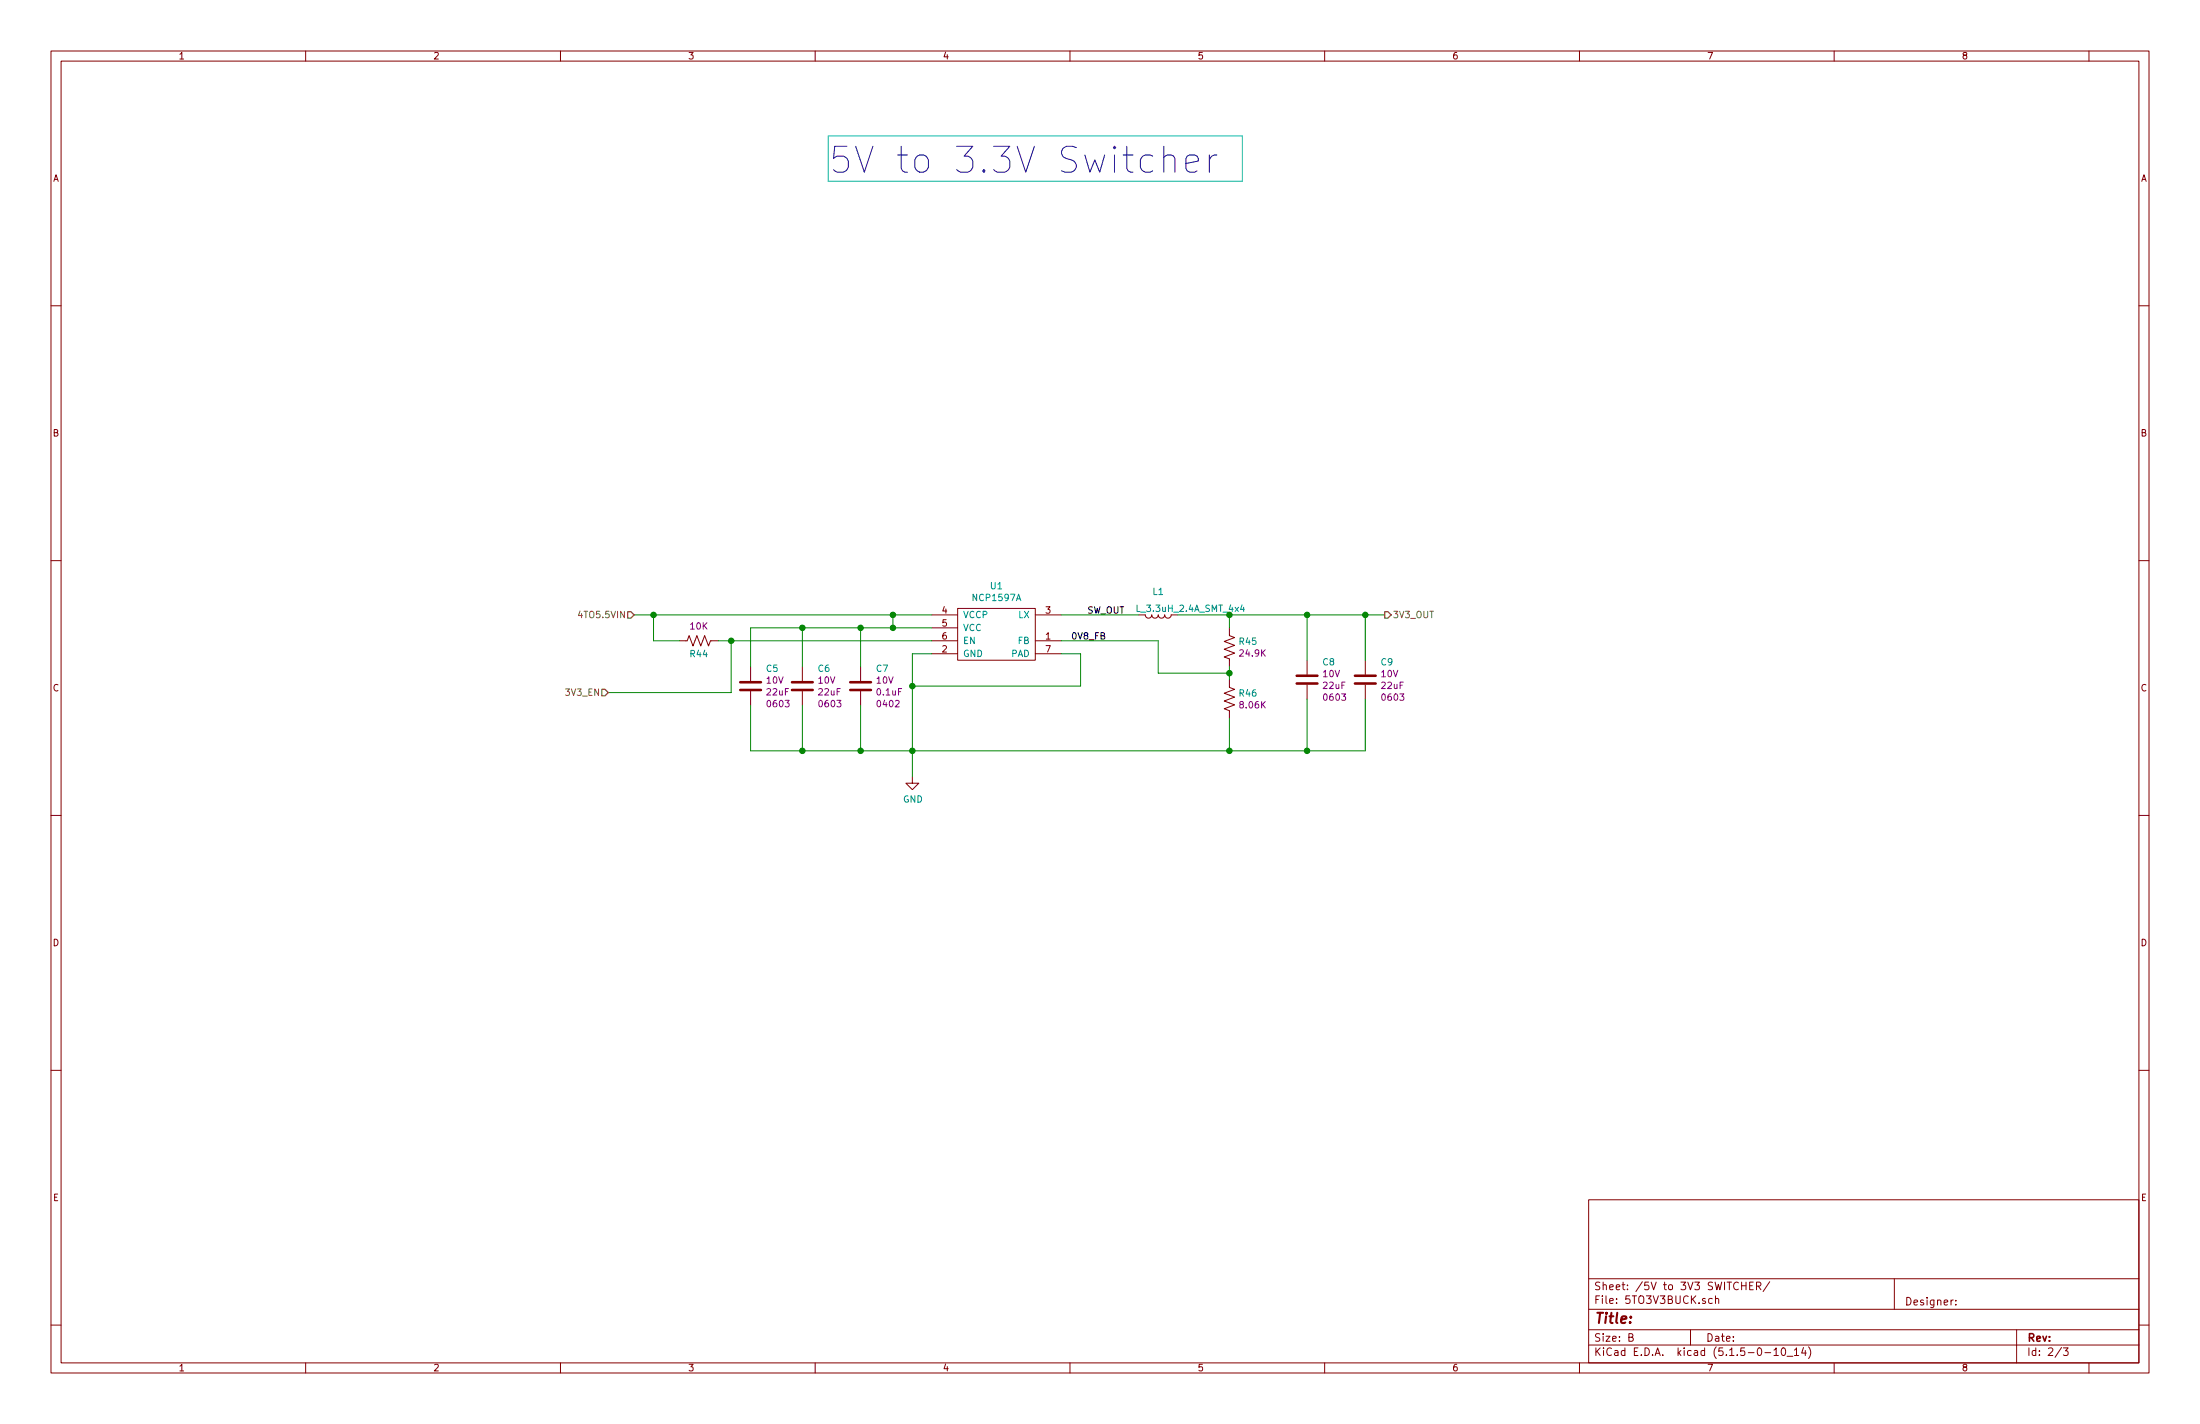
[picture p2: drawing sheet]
<svg xmlns="http://www.w3.org/2000/svg" width="432mm" height="279mm" viewBox="0 0 432 279" stroke-linecap="round" stroke-linejoin="round" font-family="sans-serif">
<g fill="none" stroke="#840000" stroke-width=".2">
<path d="M10 10h411.8v259.4h-411.8zM12 12h407.8v255.4h-407.8zM60 10v2M110 10v2M160 10v2M210 10v2M260 10v2M310 10v2M360 10v2M410 10v2M10 60h2M419.8 60h2"/>
<path d="M10 110h2M188 119.4h15.2v10.1h-15.2zM419.8 110h2M133.3 125.7h1.6l.4-1 .7 2 .8-2 .7 2 .8-2 .8 2 .3-1h1.6M147.3 130.8v2.8M147.3 135.6v2.8M157.5 130.8v2.8M157.5 135.6v2.8M168.9 130.8v2.8M168.9 135.6v2.8M182.9 125.7h5.1M182.9 128.3h5.1"/>
<path d="M182.9 120.7h5.1M182.9 123.2h5.1M203.2 125.7h5.1M203.2 128.3h5.1M203.2 120.7h5.1M224.8 120.7a.64 .64 0 0 0 .6 .6 .64 .64 0 0 0 .7-.6 .64 .64 0 0 0 .6 .6 .64 .64 0 0 0 .6-.6 .64 .64 0 0 0 .7 .6 .64 .64 0 0 0 .6-.6 .64 .64 0 0 0 .7 .6 .64 .64 0 0 0 .6-.6M241.3 123.2v1.5l1 .4-2 .8 2 .7-2 .8 2 .7-2 .8 1 .4v1.5M241.3 133.4v1.5l1 .4-2 .7 2 .8-2 .7 2 .8-2 .8 1 .3v1.6M256.5 129.5v2.8M256.5 134.4v2.8M268 129.5v2.8M268 134.4v2.8"/>
<path d="M10 160h2M179.1 152.4v1.3h1.2l-1.2 1.2-1.3-1.2h1.3M419.8 160h2M10 210h2M419.8 210h2M311.8 235.4h108v32h-108zM10 260h2M311.8 256.9h108M311.8 250.9h108M336.1 254.8h-.5l-.2 .2v.6l.2 .2 .5-.1M336.7 254.9l.2-.1h.4v1M336.7 254.3v1.5"/>
<path d="M341.8 252.3h.9M342.7 251.6v1.5M343.4 252.3h.5M344.1 251.6h-.7v1.5h.7M344.8 252.3h.7l.1-.2-.1-.4-.2-.1h-.5v1.5M345.1 252.3l.5 .8M347.3 251.5l-1.3 1.9M371.8 250.9v6M383.4 255.1l-.5 .2M383.9 255.9v.2M383.9 255.1v.2M419.8 260h2"/>
<path d="M60 267.4v2M110 267.4v2M160 267.4v2M210 267.4v2M260 267.4v2M310 267.4v2M311.8 263.9h108M311.8 260.9h108M319.7 262.4l.7-.1 .1-.2-.1-.4h-.7v1.5h.6l.2-.2 .1-.3-.4-.3M331.8 260.9v3M346.4 265.4h1.1M348.2 264.9l.4-.4v1.5"/>
<path d="M348.2 266h.8M349.8 264.6l.2-.1a.85 .85 0 0 1 .1 1.5 .79 .79 0 0 1-.3-1.4zM350.7 266.1h1.2M352.2 264.9l.4-.4v1.5M352.2 266h.8M354 264.4l-.4 1.1h.9M354.3 265v1M355 264.3a1.71 1.71 0 0 1 0 2.2M360 267.4v2M395.8 260.9v6.5M404.6 264.4l-1.2 1.9M405 264.5h.9l-.5 .5 .4 .2v.6l-.2 .2-.6-.2"/>
<path d="M410 267.4v2"/>
</g>
<path d="M243.8 118.7l-.3 .9h.8M244.1 119.2v.8" fill="none" stroke="#008484" stroke-width=".2"/>
<path d="M145.3 135.4h4.1M145.3 133.9h4.1M155.4 135.4h4.1M155.4 133.9h4.1M166.9 135.4h4M166.9 133.9h4M254.5 134.1h4.1M254.5 132.6h4.1M265.9 134.1h4.1M265.9 132.6h4.1" fill="none" stroke="#840000" stroke-width=".51"/>
<path d="M162.6 26.7h81.2v8.9h-81.2" fill="none" stroke="#00c2c2" stroke-width=".2"/>
<g fill="none" stroke="#008400" stroke-width=".2">
<path d="M124.5 120.7h58.4M128.3 120.7v5h5M141 125.7h41.9M143.5 125.7v10.2h-24.1M157.5 123.2v7.6M157.5 138.4v8.9M168.9 123.2v7.6M168.9 138.4v8.9M175.3 120.7v2.5M182.9 128.3h-3.8v24.1M182.9 123.2h-35.6v7.6M208.3 120.7h15.2"/>
<path d="M208.3 125.7h19v6.4h14M208.3 128.3h3.8v6.3h-33M231.1 120.7h40.7M241.3 120.7v2.5M241.3 130.8v2.6M256.5 120.7v8.8M256.5 137.2v10.1M268 137.2v10.1h-120.7v-8.9M268 120.7v8.8M241.3 141v6.3"/>
</g>
<path d="M118.1 135.3h.6l.7 .6-.7 .6h-.6zM123.2 120h.6l.7 .7-.7 .6h-.6zM271.8 120h.6l.6 .7-.6 .6h-.6z" fill="none" stroke="#848400" stroke-width=".25"/>
<path d="M228.4 30.9a1.28 1.28 0 0 1 2.2 .2v2.7M228.4 28.7v5.1M232.8 32.1l2.4-.5v-.5l-.3-.5-.4-.2h-1l-.5 .2-.2 .5v1.9l.2 .5 .5 .3h1l.4-.3M237.4 30.4v3.4M238.8 30.4a1.27 1.27 0 0 0-1.4 1" fill="none" stroke="#0000c2" stroke-width=".2"/>
<g fill="#008400" stroke="#008400" stroke-width=".25">
<circle cx="175.3" cy="123.2" r=".51"/>
<circle cx="157.5" cy="147.3" r=".51"/>
<circle cx="175.3" cy="120.7" r=".51"/>
<circle cx="168.9" cy="147.3" r=".51"/>
<circle cx="168.9" cy="123.2" r=".51"/>
<circle cx="128.3" cy="120.7" r=".51"/>
<circle cx="179.1" cy="134.6" r=".51"/>
<circle cx="157.5" cy="123.2" r=".51"/>
<circle cx="268" cy="120.7" r=".51"/>
<circle cx="256.5" cy="147.3" r=".51"/>
<circle cx="143.5" cy="125.7" r=".51"/>
<circle cx="241.3" cy="147.3" r=".51"/>
<circle cx="256.5" cy="120.7" r=".51"/>
<circle cx="241.3" cy="132.1" r=".51"/>
<circle cx="179.1" cy="147.3" r=".51"/>
<circle cx="241.3" cy="120.7" r=".51"/>
</g>
<text font-size="7.1" fill="#0000c2" x="162.6" y="34">5V to 3.3V Switcher</text>
<text font-size="2.8" fill="#840000" x="312.8" y="259.7">Title:</text>
<g font-size="2.1" fill="#840000">
<text x="312.8" y="255.8">File: 5TO3V3BUCK.sch</text>
<text x="312.8" y="253.1">Sheet: /5V to 3V3 SWITCHER/</text>
<text x="373.8" y="256.1">Designer:</text>
<text x="312.8" y="263.2">Size: B</text>
<text x="334.8" y="263.2">Date:</text>
<text x="397.8" y="263.2">Rev:</text>
<text x="312.8" y="266">KiCad E.D.A. kicad (5.1.5-0-10_14)</text>
<text x="397.8" y="266">Id: 2/3</text>
</g>
<g font-size="1.8" fill="#840000">
<text x="35" y="11.6">1</text>
<text x="85" y="11.6">2</text>
<text x="135" y="11.6">3</text>
<text x="185" y="11.6">4</text>
<text x="235" y="11.6">5</text>
<text x="285" y="11.6">6</text>
<text x="335" y="11.6">7</text>
<text x="385" y="11.6">8</text>
<text x="10.4" y="35.6">A</text>
<text x="420.2" y="35.6">A</text>
<text x="10.4" y="85.6">B</text>
<text x="420.2" y="85.6">B</text>
<text x="184.9" y="120.4">4</text>
<text x="184.9" y="122.9">5</text>
<text x="184.9" y="125.5">6</text>
<text x="205.3" y="125.5">1</text>
<text x="205.3" y="120.4">3</text>
<text x="184.9" y="128">2</text>
<text x="205.3" y="128">7</text>
<text x="10.4" y="135.6">C</text>
<text x="420.2" y="135.6">C</text>
<text x="10.4" y="185.6">D</text>
<text x="420.2" y="185.6">D</text>
<text x="10.4" y="235.6">E</text>
<text x="420.2" y="235.6">E</text>
<text x="35" y="269">1</text>
<text x="85" y="269">2</text>
<text x="135" y="269">3</text>
<text x="185" y="269">4</text>
<text x="235" y="269">5</text>
<text x="285" y="269">6</text>
<text x="335" y="269">7</text>
<text x="385" y="269">8</text>
</g>
<g font-size="1.8" fill="#008484">
<text x="191.1" y="117.9">NCP1597A</text>
<text x="194.5" y="115.6">U1</text>
<text x="226.3" y="116.7">L1</text>
<text x="189" y="121.3">VCCP</text>
<text x="189" y="123.8">VCC</text>
<text x="199.9" y="121.3">LX</text>
<text x="223.6" y="120.1">L_3.3uH_2.4A_SMT_4x4</text>
<text x="135.5" y="129">R44</text>
<text x="150.4" y="131.8">C5</text>
<text x="160.6" y="131.8">C6</text>
<text x="172" y="131.8">C7</text>
<text x="189" y="128.9">GND</text>
<text x="189" y="126.4">EN</text>
<text x="198.5" y="128.9">PAD</text>
<text x="199.8" y="126.4">FB</text>
<text x="243.3" y="126.5">R45</text>
<text x="259.7" y="130.6">C8</text>
<text x="271.1" y="130.6">C9</text>
<text x="243.3" y="136.7">R46</text>
<text x="177.2" y="157.5">GND</text>
</g>
<g font-size="1.8" fill="#848400">
<text x="114.1" y="121.3">4TO5.5VIN</text>
<text x="273.3" y="121.3">3V3_OUT</text>
<text x="111.3" y="136.5">3V3_EN</text>
</g>
<g font-size="1.8" fill="#840084">
<text x="135.5" y="123.5">10K</text>
<text x="243.5" y="128.8">24.9K</text>
<text x="150.5" y="134.1">10V</text>
<text x="150.6" y="136.4">22uF</text>
<text x="160.7" y="134.1">10V</text>
<text x="160.7" y="136.4">22uF</text>
<text x="172.1" y="134.1">10V</text>
<text x="172.2" y="136.4">0.1uF</text>
<text x="259.7" y="132.9">10V</text>
<text x="259.8" y="135.2">22uF</text>
<text x="260" y="137.5">0603</text>
<text x="271.1" y="132.9">10V</text>
<text x="271.2" y="135.2">22uF</text>
<text x="271.4" y="137.5">0603</text>
<text x="150.8" y="138.8">0603</text>
<text x="160.9" y="138.8">0603</text>
<text x="172.4" y="138.8">0402</text>
<text x="243.5" y="139">8.06K</text>
</g>
<g font-size="1.8">
<text x="210.7" y="125.5">0V8_FB</text>
<text x="213.4" y="120.4">SW_OUT</text>
</g>
</svg>
